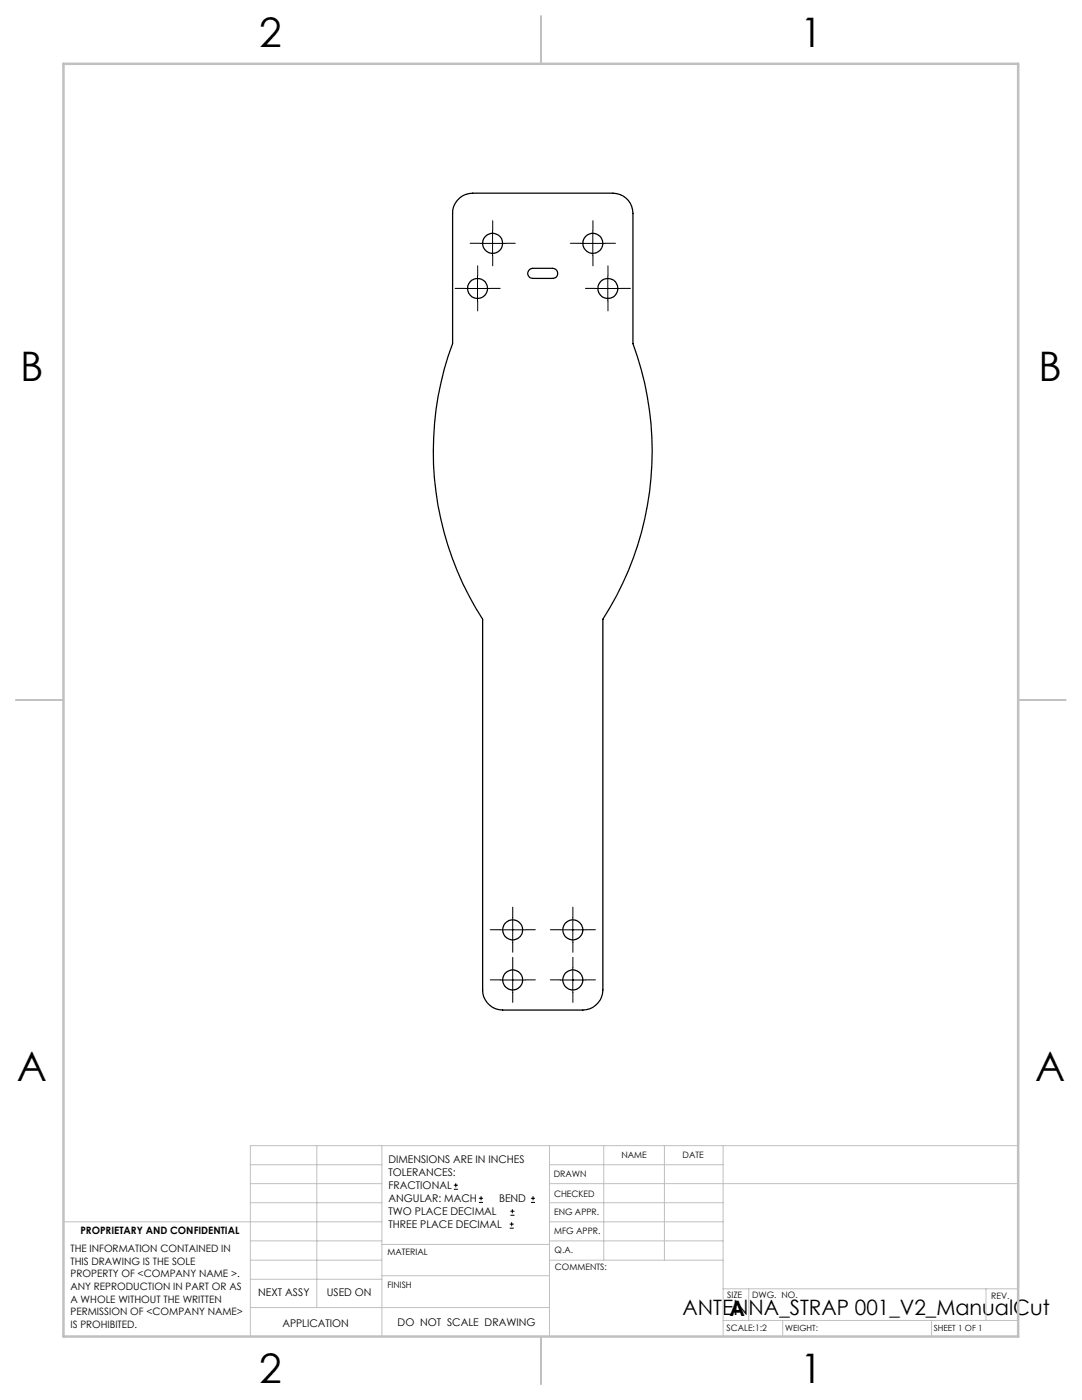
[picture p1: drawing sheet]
<svg xmlns="http://www.w3.org/2000/svg" width="216mm" height="279mm" viewBox="0 0 216 279" stroke-linecap="round" stroke-linejoin="round" font-family="sans-serif">
<g fill="none" stroke="#000" stroke-width=".2">
<path d="M92.8 57.6h5M95.3 55.1v5M95.8 48.6h5M98.3 46.1v5M115.8 48.6h5M118.3 46.1v5M118.8 57.6h5M121.3 55.1v5M99.8 185.6h5M99.8 195.6h5M102.3 183.1v5M102.3 193.1v5"/>
<path d="M111.8 185.6h5M111.8 195.6h5M114.3 183.1v5M114.3 193.1v5M90.6 237.3h.8M90.6 236.5h.8M90.9 236.1v.9M95.6 240h.8M95.6 239.1h.8M96 238.7v.8M105.9 240h.9M105.9 239.1h.9"/>
<path d="M106.4 238.7v.8M101.7 245.1h.8M101.7 244.3h.8M101.8 242.5h.9M101.8 241.7h.9M102.1 243.9v.8M102.2 241.3v.8"/>
</g>
<g fill="none" stroke="#000" stroke-width=".2" stroke-dasharray="15.2 1.3 1.3 1.3">
<path d="M92.8 57.6h-2M95.3 55.1v-2M95.8 48.6h-2M97.8 57.6h2M98.3 46.1v-2M98.3 51.1v2M100.8 48.6h2M115.8 48.6h-2M118.3 46.1v-2M118.3 51.1v2M118.8 57.6h-2M120.8 48.6h2"/>
<path d="M121.3 55.1v-2M123.8 57.6h2M95.3 60.1v2M121.3 60.1v2M99.8 185.6h-2M99.8 195.6h-2M102.3 183.1v-2M102.3 188.1v2M102.3 193.1v-2M102.3 198.1v2M104.8 185.6h2M104.8 195.6h2"/>
<path d="M111.8 185.6h-2M111.8 195.6h-2M114.3 183.1v-2M114.3 188.1v2M114.3 193.1v-2M114.3 198.1v2M116.8 185.6h2M116.8 195.6h2"/>
</g>
<g fill="none" stroke="#c0c0c0" stroke-width=".2">
<path d="M50 232.4h26.2M50 236.2h26.2M63.2 228.6v32.3M76.2 228.6v38.1M109.6 228.6v38.1M109.6 232.4h34.7M109.6 236.2h93.6M120.5 228.6v22.9M132.6 228.6v22.9M144.3 228.6v38.1M203.2 228.6h-153.2v38.1M12.7 243.8h63.5"/>
<path d="M50 251.5h26.2M50 240h26.2M50 247.7h26.2M50 255.3h26.2M76.2 254.6h33.4M76.2 248.4h33.4M109.6 251.5h34.7M109.6 243.8h34.7M109.6 240h34.7M109.6 247.7h34.7M144.3 257.2h58.9M149.4 257.2v6.3"/>
<path d="M196.7 257.2v6.3M50 260.9h59.6M144.3 263.5h58.9M156.2 263.5v3.2M185.9 263.5v3.2"/>
</g>
<path d="M108 3.2v9.5M3.1 139.7h9.6M203.2 139.7h9.5M108 266.7v9.6" fill="none" stroke="#c0c0c0" stroke-width=".25"/>
<path d="M12.7 12.7h190.5v254h-190.5z" fill="none" stroke="#c0c0c0" stroke-width=".5"/>
<g fill="none" stroke="#000" stroke-width=".25">
<path d="M91.2 40a3.8 3.8 0 0 1 3.1-1.4h28a4 4 0 0 1 4 4v26a62.1 62.1 0 0 1-6 55v74a4.1 4.1 0 0 1-4 4h-16a4 4 0 0 1-4-4v-74a62 62 0 0 1-6-55v-26a3.7 3.7 0 0 1 .9-2.6zM105.7 53.8l.6-.2h4a1.01 1.01 0 0 1 1 1 1.01 1.01 0 0 1-1 1h-4a1 1 0 0 1-.9-.7 1 1 0 0 1 .3-1.1z"/>
<circle cx="95.3" cy="57.6" r="1.99"/>
<circle cx="98.3" cy="48.6" r="1.99"/>
<circle cx="118.3" cy="48.6" r="1.98"/>
<circle cx="121.3" cy="57.6" r="2"/>
<circle cx="102.3" cy="185.6" r="1.99"/>
<circle cx="102.3" cy="195.6" r="1.98"/>
<circle cx="114.3" cy="185.6" r="2.01"/>
<circle cx="114.3" cy="195.6" r="1.99"/>
</g>
<g font-size="8.1">
<text x="51.7" y="9.3">2</text>
<text x="159.7" y="9.3">1</text>
<text x="4" y="76">B</text>
<text x="207.2" y="76">B</text>
<text x="3.3" y="215.7">A</text>
<text x="206.5" y="215.7">A</text>
<text x="51.7" y="276">2</text>
<text x="159.7" y="276">1</text>
</g>
<g font-size="4.2">
<text x="136.2" y="262.4">ANTENNA_STRAP 001_V2_ManualCut</text>
<text x="145.6" y="262.7">A</text>
</g>
<g font-size="2.1">
<text x="77.5" y="232.2">DIMENSIONS ARE IN INCHES</text>
<text x="77.5" y="234.7">TOLERANCES:</text>
<text x="77.5" y="237.3">FRACTIONAL</text>
<text x="77.5" y="239.9">ANGULAR: MACH</text>
<text x="99.6" y="239.9">BEND</text>
<text x="77.5" y="242.5">TWO PLACE DECIMAL</text>
<text x="77.5" y="245.1">THREE PLACE DECIMAL</text>
<text x="51.5" y="258.7">NEXT ASSY</text>
<text x="65.2" y="258.6">USED ON</text>
<text x="56.3" y="264.8">APPLICATION</text>
<text x="79.3" y="264.6">DO NOT SCALE DRAWING</text>
</g>
<g font-size="2">
<text x="14.1" y="249.9">THE INFORMATION CONTAINED IN</text>
<text x="16" y="246.3">PROPRIETARY AND CONFIDENTIAL</text>
<text x="14.1" y="252.4">THIS DRAWING IS THE SOLE</text>
<text x="14.1" y="254.9">PROPERTY OF &lt;COMPANY NAME &gt;.</text>
<text x="14.1" y="257.4">ANY REPRODUCTION IN PART OR AS</text>
<text x="14.1" y="260">A WHOLE WITHOUT THE WRITTEN</text>
<text x="14.1" y="262.5">PERMISSION OF &lt;COMPANY NAME&gt;</text>
<text x="14.1" y="265">IS PROHIBITED.</text>
</g>
<g font-size="1.8">
<text x="124" y="231.1">NAME</text>
<text x="136.2" y="231.1">DATE</text>
<text x="110.5" y="234.8">DRAWN</text>
<text x="110.5" y="238.9">CHECKED</text>
<text x="110.6" y="242.5">ENG APPR.</text>
<text x="77.3" y="250.5">MATERIAL</text>
<text x="110.6" y="246.3">MFG APPR.</text>
<text x="110.7" y="250">Q.A.</text>
<text x="77.3" y="257">FINISH</text>
<text x="110.7" y="253.5">COMMENTS:</text>
<text x="145.1" y="259">SIZE</text>
<text x="150.1" y="259.1">DWG. NO.</text>
<text x="197.8" y="259.2">REV.</text>
<text x="145" y="265.7">SCALE:1:2</text>
</g>
<g font-size="1.7">
<text x="156.7" y="265.7">WEIGHT:</text>
<text x="186.3" y="265.7">SHEET 1 OF 1</text>
</g>
</svg>
